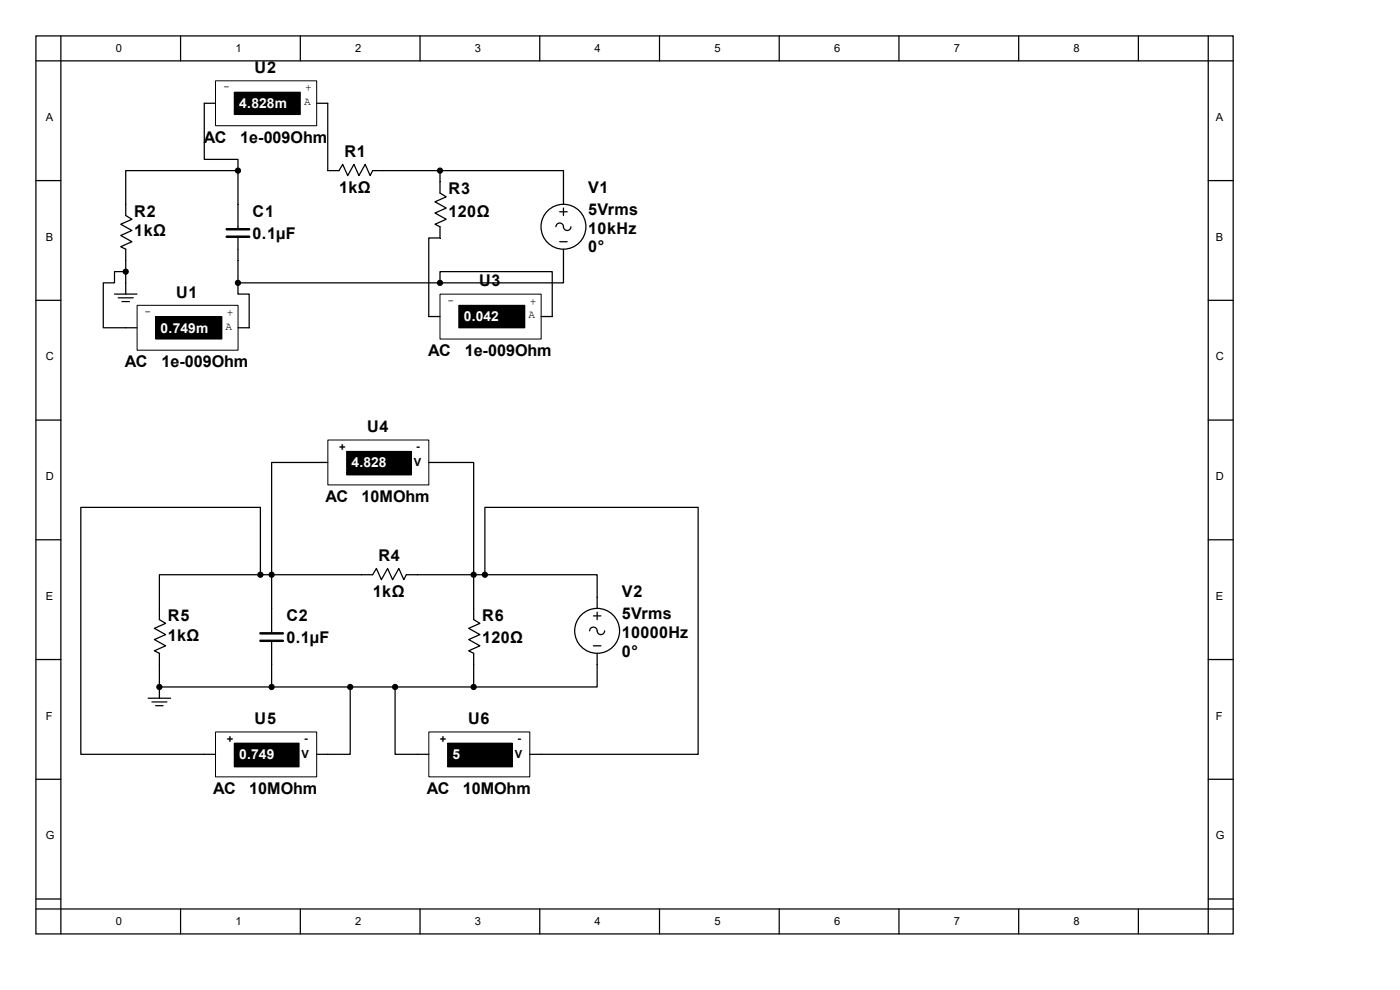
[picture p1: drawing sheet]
<svg xmlns="http://www.w3.org/2000/svg" width="297mm" height="210mm" viewBox="0 0 297 210" stroke-linecap="round" stroke-linejoin="round" font-family="sans-serif">
<g fill="none" stroke="#000" stroke-width=".26">
<path d="M7.6 7.6h254v190.5h-254zM7.6 12.9h254M12.9 7.6v190.5M38.3 7.6v5.3M63.7 7.6v5.3M89.1 7.6v5.3M114.5 7.6v5.3M139.9 7.6v5.3M165.3 7.6v5.3M190.7 7.6v5.3M216.1 7.6v5.3M241.5 7.6v5.3"/>
<path d="M256.3 7.6v190.5M7.6 38.3h5.3M69.5 36.2h2.4l.8-1.3 1.1 2.4 1.3-2.4 1 2.4 1.4-2.4 1 2.4 .6-1.1h14.2v4.8l1.4 .8-2.4 1 2.4 1.3-2.4 1.1 2.4 1.3-2.4 1.1 1 .5v2.4M256.3 38.3h5.3M26.7 43.3v2.4l1.3 .8-2.4 1.1 2.4 1.3-2.4 1.1 2.4 1.3-2.4 1 1.1 .6v2.3M50.5 43.3v5.3M50.5 50.2v5M118 48.1a.85 .85 0 0 1 1-.8 .85 .85 0 0 1 .6 1.1 .79 .79 0 0 0 .9 .5 .79 .79 0 0 0 .6-.8M118.7 44.9h1.6M118.7 51.3h1.6M119.5 41v2.3M119.5 44.1v1.6"/>
<path d="M119.5 52.9v2.3M7.6 63.7h5.3M24.3 62.4h4.8M25.1 63.2h3.2M25.9 64h1.6M26.7 60v2.4M256.3 63.7h5.3M7.6 89.1h5.3M256.3 89.1h5.3M7.6 114.5h5.3M256.3 114.5h5.3M7.6 139.9h5.3"/>
<path d="M33.8 129.1v2.3l1.3 .8-2.3 1.1 2.3 1.3-2.3 1.1 2.3 1.3-2.3 1.1 1 .5v9.5M57.6 134.4v-12.5h21.5l.8-1.3 1 2.4 1.3-2.4 1.1 2.4 1.3-2.4 1.1 2.4 .5-1.1h14.3v9.5l1.3 .8-2.4 1.1 2.4 1.3-2.4 1.1 2.4 1.3-2.4 1.1 1.1 .5v7.1h26.2v-7.1M57.6 135.9v9.8h-23.8M125.9 130.7h1.6M125.9 137h1.6M126.7 126.7v2.4M126.7 129.9v1.5M128.3 133.8a.85 .85 0 0 1-1 .8 .85 .85 0 0 1-.7-1.1 .79 .79 0 0 0-.9-.5 .79 .79 0 0 0-.6 .8M256.3 139.9h5.3M31.4 148.1h4.8M32.2 148.9h3.2M33 149.7h1.6"/>
<path d="M33.8 145.7h.1M7.6 165.3h5.3M256.3 165.3h5.3M7.6 190.7h5.3M7.6 192.8h254M38.3 192.8v5.3M63.7 192.8v5.3M89.1 192.8v5.3M114.5 192.8v5.3M139.9 192.8v5.3M165.3 192.8v5.3M190.7 192.8v5.3"/>
<path d="M216.1 192.8v5.3M241.5 192.8v5.3M256.3 190.7h5.3"/>
<circle cx="119.5" cy="48.1" r="4.8"/>
<circle cx="126.7" cy="133.8" r="4.8"/>
</g>
<path d="M48.1 48.6h4.8M48.1 50.2h4.8M55.2 134.4h4.8M55.2 135.9h4.8" fill="none" stroke="#000" stroke-width=".53"/>
<g fill="#000" stroke="#000" stroke-width=".26">
<circle cx="93.3" cy="36.2" r=".53"/>
<circle cx="57.6" cy="121.9" r=".53"/>
<circle cx="100.5" cy="121.9" r=".53"/>
<circle cx="33.8" cy="145.7" r=".53"/>
<circle cx="57.6" cy="145.7" r=".53"/>
<circle cx="100.5" cy="145.7" r=".53"/>
</g>
<path d="M69.6 93.4h21.4v9.5h-21.4z" fill="#fff"/>
<path d="M69.6 93.3h21.4v9.6h-21.4zM73.5 95.8h13.8v5h-13.8z" fill="none" stroke="#000" stroke-width=".21"/>
<path d="M73.6 95.8h13.7v5h-13.7z" fill="#000"/>
<path d="M67.2 98.1h2.3M91 98.1h2.3" fill="none" stroke="#000" stroke-width=".26"/>
<path d="M45.8 155.3h21.4v9.5h-21.4z" fill="#fff"/>
<path d="M45.7 155.3h21.5v9.5h-21.5zM49.7 157.6h13.8v5.1h-13.8z" fill="none" stroke="#000" stroke-width=".21"/>
<path d="M49.7 157.7h13.8v5h-13.8z" fill="#000"/>
<path d="M43.3 160h2.4M67.2 160h2.3" fill="none" stroke="#000" stroke-width=".26"/>
<path d="M91 155.3h21.4v9.5h-21.4z" fill="#fff"/>
<path d="M91 155.3h21.4v9.5h-21.4zM95 157.6h13.7v5.1h-13.7z" fill="none" stroke="#000" stroke-width=".21"/>
<path d="M95 157.7h13.7v5h-13.7z" fill="#000"/>
<path d="M93.3 36.2h26.2v4.8M67.2 98.1h-9.6v23.8h-2.4M93.3 98.1h7.2v23.8h2.4M55.2 121.9h-21.4v7.2M55.2 121.9v-14.3h-38.1v52.4h26.2M102.9 121.9h23.8v4.8M102.9 121.9v-14.3h45.2v52.4h-35.7M57.6 145.7h42.9M74.3 145.7v14.3h-4.8M83.8 145.7v14.3h7.2" fill="none" stroke="#000" stroke-width=".26"/>
<g fill="#000" stroke="#000" stroke-width=".26">
<circle cx="55.2" cy="121.9" r=".53"/>
<circle cx="102.9" cy="121.9" r=".53"/>
<circle cx="74.3" cy="145.7" r=".53"/>
<circle cx="83.8" cy="145.7" r=".53"/>
</g>
<path d="M45.8 17.2h21.4v9.5h-21.4z" fill="#fff"/>
<path d="M45.7 17.1h21.5v9.6h-21.5zM49.7 19.6h14v4.7h-14z" fill="none" stroke="#000" stroke-width=".21"/>
<path d="M49.7 19.6h14v4.7h-14z" fill="#000"/>
<path d="M45.7 21.9h-2.4v11.9h7.2v2.4M50.5 36.2h-23.8v7.1M50.5 36.2v7.1M67.2 21.9h2.3v14.3" fill="none" stroke="#000" stroke-width=".26"/>
<circle cx="50.5" cy="36.2" r=".53" fill="#000" stroke="#000" stroke-width=".26"/>
<path d="M29.1 64.8h21.4v9.5h-21.4z" fill="#fff"/>
<path d="M29.1 64.8h21.4v9.5h-21.4zM33 67.2h14.1v4.7h-14.1z" fill="none" stroke="#000" stroke-width=".21"/>
<path d="M33.1 67.2h14v4.7h-14z" fill="#000"/>
<path d="M26.7 57.6h-2.4v2.4h-2.4v9.5h7.2M26.7 55.2v4.8M50.5 55.2v7.2h2.4v7.1h-2.4" fill="none" stroke="#000" stroke-width=".26"/>
<g fill="#000" stroke="#000" stroke-width=".26">
<circle cx="26.7" cy="57.6" r=".53"/>
<circle cx="50.5" cy="60" r=".53"/>
</g>
<path d="M93.4 62.4h21.4v9.5h-21.4z" fill="#fff"/>
<path d="M93.3 62.4h21.5v9.5h-21.5zM97.3 64.8h14v4.8h-14z" fill="none" stroke="#000" stroke-width=".21"/>
<path d="M97.4 64.8h13.9v4.8h-13.9z" fill="#000"/>
<path d="M93.3 50.5h-2.3v16.7h2.3M119.5 55.2v4.8h-26.2M50.5 60h42.8M93.3 60v-2.4h23.9v9.6h-2.4" fill="none" stroke="#000" stroke-width=".26"/>
<circle cx="93.3" cy="60" r=".53" fill="#000" stroke="#000" stroke-width=".26"/>
<g font-size="3.4">
<text x="54" y="15.5">U2</text>
<text x="43.2" y="30.3">AC</text>
<text x="51" y="30.3">1e-009Ohm</text>
<text x="73.1" y="33.2">R1</text>
<text x="72" y="40.9">1kΩ</text>
<text x="95.2" y="41.2">R3</text>
<text x="124.8" y="40.9">V1</text>
<text x="28.5" y="45.9">R2</text>
<text x="53.6" y="45.9">C1</text>
<text x="95.2" y="45.9">120Ω</text>
<text x="124.8" y="45.7">5Vrms</text>
<text x="28.5" y="50.2">1kΩ</text>
<text x="53.6" y="50.7">0.1µF</text>
<text x="124.8" y="49.6">10kHz</text>
<text x="124.8" y="53.6">0°</text>
<text x="37.4" y="63.1">U1</text>
<text x="101.6" y="60.7">U3</text>
<text x="26.5" y="77.9">AC</text>
<text x="34.3" y="77.9">1e-009Ohm</text>
<text x="90.8" y="75.6">AC</text>
<text x="98.6" y="75.6">1e-009Ohm</text>
<text x="77.9" y="91.7">U4</text>
<text x="69.1" y="106.5">AC</text>
<text x="76.7" y="106.5">10MOhm</text>
<text x="80.3" y="119">R4</text>
<text x="35.6" y="131.7">R5</text>
<text x="60.7" y="131.7">C2</text>
<text x="79.1" y="126.6">1kΩ</text>
<text x="102.3" y="131.7">R6</text>
<text x="131.9" y="126.6">V2</text>
<text x="131.9" y="131.4">5Vrms</text>
<text x="35.6" y="135.9">1kΩ</text>
<text x="60.7" y="136.4">0.1µF</text>
<text x="102.3" y="136.4">120Ω</text>
<text x="131.9" y="135.3">10000Hz</text>
<text x="131.9" y="139.3">0°</text>
<text x="54" y="153.6">U5</text>
<text x="99.3" y="153.6">U6</text>
<text x="45.3" y="168.4">AC</text>
<text x="52.9" y="168.4">10MOhm</text>
<text x="90.6" y="168.4">AC</text>
<text x="98.2" y="168.4">10MOhm</text>
</g>
<g font-size="2.9" fill="#fff">
<text x="50.8" y="22.9">4.828m</text>
<text x="34.1" y="70.6">0.749m</text>
<text x="98.4" y="68.2">0.042</text>
<text x="74.5" y="99.1">4.828</text>
<text x="50.8" y="161">0.749</text>
<text x="96" y="161">5</text>
</g>
<g font-size="2.4">
<text x="24.6" y="11.1">0</text>
<text x="50" y="11.1">1</text>
<text x="75.4" y="11.1">2</text>
<text x="100.8" y="11.1">3</text>
<text x="126.2" y="11.1">4</text>
<text x="151.6" y="11.1">5</text>
<text x="177" y="11.1">6</text>
<text x="202.4" y="11.1">7</text>
<text x="227.8" y="11.1">8</text>
<text x="47.3" y="19.1">-</text>
<text x="64.5" y="22.3">A</text>
<text x="64.8" y="19.4">+</text>
<text x="9.7" y="25.7">A</text>
<text x="257.9" y="25.7">A</text>
<text x="9.7" y="51.1">B</text>
<text x="257.9" y="51.1">B</text>
<text x="95" y="64.4">-</text>
<text x="112.4" y="64.6">+</text>
<text x="30.6" y="66.8">-</text>
<text x="47.8" y="69.9">A</text>
<text x="48.1" y="67">+</text>
<text x="112.1" y="67.6">A</text>
<text x="9.7" y="76.5">C</text>
<text x="257.9" y="76.5">C</text>
<text x="71.9" y="95.8">+</text>
<text x="88.3" y="95.5">-</text>
<text x="9.7" y="101.9">D</text>
<text x="87.8" y="98.9">V</text>
<text x="257.9" y="101.9">D</text>
<text x="9.7" y="127.3">E</text>
<text x="257.9" y="127.3">E</text>
<text x="9.7" y="152.7">F</text>
<text x="257.9" y="152.7">F</text>
<text x="48.1" y="157.7">+</text>
<text x="64" y="160.9">V</text>
<text x="64.5" y="157.4">-</text>
<text x="93.3" y="157.7">+</text>
<text x="109.2" y="160.9">V</text>
<text x="109.8" y="157.4">-</text>
<text x="9.7" y="178.1">G</text>
<text x="257.9" y="178.1">G</text>
<text x="24.6" y="196.3">0</text>
<text x="50" y="196.3">1</text>
<text x="75.4" y="196.3">2</text>
<text x="100.8" y="196.3">3</text>
<text x="126.2" y="196.3">4</text>
<text x="151.6" y="196.3">5</text>
<text x="177" y="196.3">6</text>
<text x="202.4" y="196.3">7</text>
<text x="227.8" y="196.3">8</text>
</g>
</svg>
